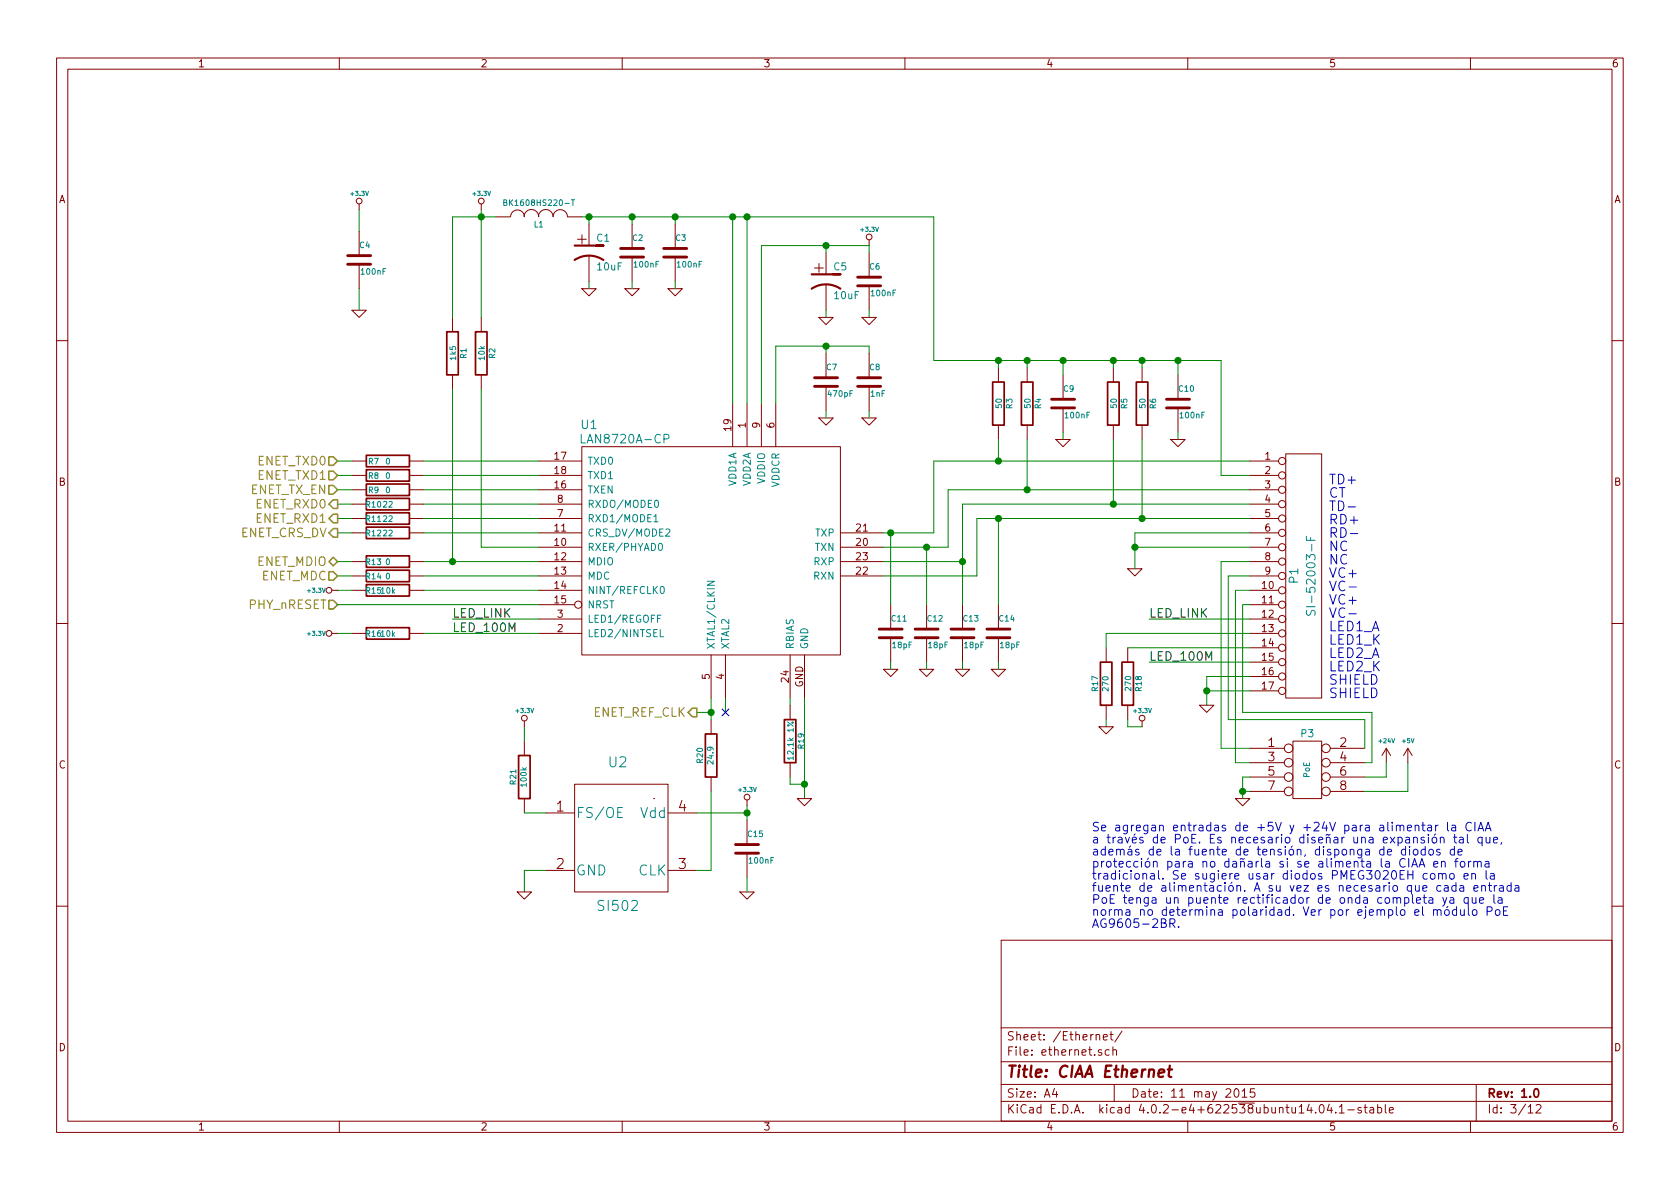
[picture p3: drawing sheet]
EESchema Schematic File Version 2
LIBS:ciaa-nxp-rescue
LIBS:power
LIBS:device
LIBS:transistors
LIBS:conn
LIBS:linear
LIBS:regul
LIBS:74xx
LIBS:cmos4000
LIBS:adc-dac
LIBS:memory
LIBS:xilinx
LIBS:microcontrollers
LIBS:dsp
LIBS:microchip
LIBS:analog_switches
LIBS:motorola
LIBS:texas
LIBS:intel
LIBS:audio
LIBS:interface
LIBS:digital-audio
LIBS:philips
LIBS:display
LIBS:cypress
LIBS:siliconi
LIBS:opto
LIBS:atmel
LIBS:contrib
LIBS:valves
LIBS:74LVC1G04GW
LIBS:amesser-ad
LIBS:amesser-cmos4000
LIBS:amesser-conn
LIBS:amesser-discrete
LIBS:amesser-linear
LIBS:amesser-power
LIBS:amesser-usb
LIBS:audio-vlsi
LIBS:bat54_c
LIBS:BLM15HG6015N1D
LIBS:g5v2
LIBS:lm2596
LIBS:mcu-nxp
LIBS:mcu-st
LIBS:MIC2025
LIBS:net-phy
LIBS:nsi50010yt1g
LIBS:PRTR5V0U2X
LIBS:regulators
LIBS:rs485_rs232_can
LIBS:s25fl032p0xmfi013
LIBS:SCHA5B0200
LIBS:Si50x
LIBS:Transil_diode
LIBS:w_device
LIBS:LPC4337JBD144
LIBS:IS42S16400F
LIBS:TXB0108
LIBS:FT2232H
LIBS:93CXX
LIBS:TJA1040
LIBS:tvs
LIBS:PBSS5240
LIBS:pbss5240xf
LIBS:sw_push
LIBS:mcp1416
LIBS:fqt13n06l
LIBS:ciaa-nxp-cache
EELAYER 25 0
EELAYER END
$Descr A4 11693 8268
encoding utf-8
Sheet 3 12
Title "CIAA Ethernet"
Date "11 may 2015"
Rev "1.0"
Comp ""
Comment1 ""
Comment2 ""
Comment3 ""
Comment4 ""
$EndDescr
$Comp
L LAN8720A-CP U1
U 1 1
P 5050 3750
F 0 "U1" H 4100 4550 60  0000 C CNN
F 1 "LAN8720A-CP" H 4350 4450 60  0000 C CNN
F 2 "" H 5050 3750 60  0000 C CNN
F 3 "" H 5050 3750 60  0000 C CNN
	1    5050 3750
	1    0    0    -1  
$EndComp
$Comp
L C-RESCUE-ciaa-nxp C7
U 1 1
P 5750 2650
F 0 "C7" H 5750 2750 40  0000 L CNN
F 1 "470pF" H 5756 2565 40  0000 L CNN
F 2 "~" H 5788 2500 30  0000 C CNN
F 3 "~" H 5750 2650 60  0000 C CNN
	1    5750 2650
	1    0    0    -1  
$EndComp
$Comp
L C-RESCUE-ciaa-nxp C8
U 1 1
P 6050 2650
F 0 "C8" H 6050 2750 40  0000 L CNN
F 1 "1nF" H 6056 2565 40  0000 L CNN
F 2 "~" H 6088 2500 30  0000 C CNN
F 3 "~" H 6050 2650 60  0000 C CNN
	1    6050 2650
	1    0    0    -1  
$EndComp
$Comp
L GND-RESCUE-ciaa-nxp #PWR063
U 1 1
P 6050 2900
F 0 "#PWR063" H 6050 2900 30  0001 C CNN
F 1 "GND" H 6050 2830 30  0001 C CNN
F 2 "" H 6050 2900 60  0000 C CNN
F 3 "" H 6050 2900 60  0000 C CNN
	1    6050 2900
	1    0    0    -1  
$EndComp
$Comp
L C-RESCUE-ciaa-nxp C6
U 1 1
P 6050 1950
F 0 "C6" H 6050 2050 40  0000 L CNN
F 1 "100nF" H 6056 1865 40  0000 L CNN
F 2 "~" H 6088 1800 30  0000 C CNN
F 3 "~" H 6050 1950 60  0000 C CNN
	1    6050 1950
	1    0    0    -1  
$EndComp
$Comp
L GND-RESCUE-ciaa-nxp #PWR064
U 1 1
P 5750 2900
F 0 "#PWR064" H 5750 2900 30  0001 C CNN
F 1 "GND" H 5750 2830 30  0001 C CNN
F 2 "" H 5750 2900 60  0000 C CNN
F 3 "" H 5750 2900 60  0000 C CNN
	1    5750 2900
	1    0    0    -1  
$EndComp
$Comp
L +3.3V-RESCUE-ciaa-nxp #PWR065
U 1 1
P 6050 1700
F 0 "#PWR065" H 6050 1660 30  0001 C CNN
F 1 "+3.3V" H 6050 1810 30  0000 C CNN
F 2 "" H 6050 1700 60  0000 C CNN
F 3 "" H 6050 1700 60  0000 C CNN
	1    6050 1700
	1    0    0    -1  
$EndComp
$Comp
L C-RESCUE-ciaa-nxp C2
U 1 1
P 4400 1750
F 0 "C2" H 4400 1850 40  0000 L CNN
F 1 "100nF" H 4406 1665 40  0000 L CNN
F 2 "~" H 4438 1600 30  0000 C CNN
F 3 "~" H 4400 1750 60  0000 C CNN
	1    4400 1750
	1    0    0    -1  
$EndComp
$Comp
L C-RESCUE-ciaa-nxp C3
U 1 1
P 4700 1750
F 0 "C3" H 4700 1850 40  0000 L CNN
F 1 "100nF" H 4706 1665 40  0000 L CNN
F 2 "~" H 4738 1600 30  0000 C CNN
F 3 "~" H 4700 1750 60  0000 C CNN
	1    4700 1750
	1    0    0    -1  
$EndComp
$Comp
L INDUCTOR L1
U 1 1
P 3750 1500
F 0 "L1" V 3700 1500 40  0000 C CNN
F 1 "BK1608HS220-T" V 3850 1500 40  0000 C CNN
F 2 "~" H 3750 1500 60  0000 C CNN
F 3 "~" H 3750 1500 60  0000 C CNN
	1    3750 1500
	0    -1   -1   0   
$EndComp
$Comp
L GND-RESCUE-ciaa-nxp #PWR066
U 1 1
P 6050 2200
F 0 "#PWR066" H 6050 2200 30  0001 C CNN
F 1 "GND" H 6050 2130 30  0001 C CNN
F 2 "" H 6050 2200 60  0000 C CNN
F 3 "" H 6050 2200 60  0000 C CNN
	1    6050 2200
	1    0    0    -1  
$EndComp
$Comp
L GND-RESCUE-ciaa-nxp #PWR067
U 1 1
P 5750 2200
F 0 "#PWR067" H 5750 2200 30  0001 C CNN
F 1 "GND" H 5750 2130 30  0001 C CNN
F 2 "" H 5750 2200 60  0000 C CNN
F 3 "" H 5750 2200 60  0000 C CNN
	1    5750 2200
	1    0    0    -1  
$EndComp
$Comp
L GND-RESCUE-ciaa-nxp #PWR068
U 1 1
P 4700 2000
F 0 "#PWR068" H 4700 2000 30  0001 C CNN
F 1 "GND" H 4700 1930 30  0001 C CNN
F 2 "" H 4700 2000 60  0000 C CNN
F 3 "" H 4700 2000 60  0000 C CNN
	1    4700 2000
	1    0    0    -1  
$EndComp
$Comp
L GND-RESCUE-ciaa-nxp #PWR069
U 1 1
P 4400 2000
F 0 "#PWR069" H 4400 2000 30  0001 C CNN
F 1 "GND" H 4400 1930 30  0001 C CNN
F 2 "" H 4400 2000 60  0000 C CNN
F 3 "" H 4400 2000 60  0000 C CNN
	1    4400 2000
	1    0    0    -1  
$EndComp
$Comp
L GND-RESCUE-ciaa-nxp #PWR070
U 1 1
P 4100 2000
F 0 "#PWR070" H 4100 2000 30  0001 C CNN
F 1 "GND" H 4100 1930 30  0001 C CNN
F 2 "" H 4100 2000 60  0000 C CNN
F 3 "" H 4100 2000 60  0000 C CNN
	1    4100 2000
	1    0    0    -1  
$EndComp
$Comp
L +3.3V-RESCUE-ciaa-nxp #PWR071
U 1 1
P 3350 1450
F 0 "#PWR071" H 3350 1410 30  0001 C CNN
F 1 "+3.3V" H 3350 1560 30  0000 C CNN
F 2 "" H 3350 1450 60  0000 C CNN
F 3 "" H 3350 1450 60  0000 C CNN
	1    3350 1450
	1    0    0    -1  
$EndComp
$Comp
L R-RESCUE-ciaa-nxp R2
U 1 1
P 3350 2450
F 0 "R2" V 3430 2450 40  0000 C CNN
F 1 "10k" V 3357 2451 40  0000 C CNN
F 2 "~" V 3280 2450 30  0000 C CNN
F 3 "~" H 3350 2450 30  0000 C CNN
	1    3350 2450
	1    0    0    -1  
$EndComp
$Comp
L R-RESCUE-ciaa-nxp R1
U 1 1
P 3150 2450
F 0 "R1" V 3230 2450 40  0000 C CNN
F 1 "1k5" V 3157 2451 40  0000 C CNN
F 2 "~" V 3080 2450 30  0000 C CNN
F 3 "~" H 3150 2450 30  0000 C CNN
	1    3150 2450
	1    0    0    -1  
$EndComp
$Comp
L R-RESCUE-ciaa-nxp R3
U 1 1
P 6950 2800
F 0 "R3" V 7030 2800 40  0000 C CNN
F 1 "50" V 6957 2801 40  0000 C CNN
F 2 "~" V 6880 2800 30  0000 C CNN
F 3 "~" H 6950 2800 30  0000 C CNN
	1    6950 2800
	1    0    0    -1  
$EndComp
$Comp
L R-RESCUE-ciaa-nxp R4
U 1 1
P 7150 2800
F 0 "R4" V 7230 2800 40  0000 C CNN
F 1 "50" V 7157 2801 40  0000 C CNN
F 2 "~" V 7080 2800 30  0000 C CNN
F 3 "~" H 7150 2800 30  0000 C CNN
	1    7150 2800
	1    0    0    -1  
$EndComp
$Comp
L C-RESCUE-ciaa-nxp C9
U 1 1
P 7400 2800
F 0 "C9" H 7400 2900 40  0000 L CNN
F 1 "100nF" H 7406 2715 40  0000 L CNN
F 2 "~" H 7438 2650 30  0000 C CNN
F 3 "~" H 7400 2800 60  0000 C CNN
	1    7400 2800
	1    0    0    -1  
$EndComp
$Comp
L GND-RESCUE-ciaa-nxp #PWR072
U 1 1
P 7400 3050
F 0 "#PWR072" H 7400 3050 30  0001 C CNN
F 1 "GND" H 7400 2980 30  0001 C CNN
F 2 "" H 7400 3050 60  0000 C CNN
F 3 "" H 7400 3050 60  0000 C CNN
	1    7400 3050
	1    0    0    -1  
$EndComp
$Comp
L R-RESCUE-ciaa-nxp R5
U 1 1
P 7750 2800
F 0 "R5" V 7830 2800 40  0000 C CNN
F 1 "50" V 7757 2801 40  0000 C CNN
F 2 "~" V 7680 2800 30  0000 C CNN
F 3 "~" H 7750 2800 30  0000 C CNN
	1    7750 2800
	1    0    0    -1  
$EndComp
$Comp
L R-RESCUE-ciaa-nxp R6
U 1 1
P 7950 2800
F 0 "R6" V 8030 2800 40  0000 C CNN
F 1 "50" V 7957 2801 40  0000 C CNN
F 2 "~" V 7880 2800 30  0000 C CNN
F 3 "~" H 7950 2800 30  0000 C CNN
	1    7950 2800
	1    0    0    -1  
$EndComp
$Comp
L C-RESCUE-ciaa-nxp C10
U 1 1
P 8200 2800
F 0 "C10" H 8200 2900 40  0000 L CNN
F 1 "100nF" H 8206 2715 40  0000 L CNN
F 2 "~" H 8238 2650 30  0000 C CNN
F 3 "~" H 8200 2800 60  0000 C CNN
	1    8200 2800
	1    0    0    -1  
$EndComp
$Comp
L GND-RESCUE-ciaa-nxp #PWR073
U 1 1
P 8200 3050
F 0 "#PWR073" H 8200 3050 30  0001 C CNN
F 1 "GND" H 8200 2980 30  0001 C CNN
F 2 "" H 8200 3050 60  0000 C CNN
F 3 "" H 8200 3050 60  0000 C CNN
	1    8200 3050
	1    0    0    -1  
$EndComp
$Comp
L C-RESCUE-ciaa-nxp C11
U 1 1
P 6200 4400
F 0 "C11" H 6200 4500 40  0000 L CNN
F 1 "18pF" H 6206 4315 40  0000 L CNN
F 2 "~" H 6238 4250 30  0000 C CNN
F 3 "~" H 6200 4400 60  0000 C CNN
	1    6200 4400
	1    0    0    -1  
$EndComp
$Comp
L GND-RESCUE-ciaa-nxp #PWR074
U 1 1
P 6200 4650
F 0 "#PWR074" H 6200 4650 30  0001 C CNN
F 1 "GND" H 6200 4580 30  0001 C CNN
F 2 "" H 6200 4650 60  0000 C CNN
F 3 "" H 6200 4650 60  0000 C CNN
	1    6200 4650
	1    0    0    -1  
$EndComp
$Comp
L C-RESCUE-ciaa-nxp C12
U 1 1
P 6450 4400
F 0 "C12" H 6450 4500 40  0000 L CNN
F 1 "18pF" H 6456 4315 40  0000 L CNN
F 2 "~" H 6488 4250 30  0000 C CNN
F 3 "~" H 6450 4400 60  0000 C CNN
	1    6450 4400
	1    0    0    -1  
$EndComp
$Comp
L GND-RESCUE-ciaa-nxp #PWR075
U 1 1
P 6450 4650
F 0 "#PWR075" H 6450 4650 30  0001 C CNN
F 1 "GND" H 6450 4580 30  0001 C CNN
F 2 "" H 6450 4650 60  0000 C CNN
F 3 "" H 6450 4650 60  0000 C CNN
	1    6450 4650
	1    0    0    -1  
$EndComp
$Comp
L C-RESCUE-ciaa-nxp C13
U 1 1
P 6700 4400
F 0 "C13" H 6700 4500 40  0000 L CNN
F 1 "18pF" H 6706 4315 40  0000 L CNN
F 2 "~" H 6738 4250 30  0000 C CNN
F 3 "~" H 6700 4400 60  0000 C CNN
	1    6700 4400
	1    0    0    -1  
$EndComp
$Comp
L GND-RESCUE-ciaa-nxp #PWR076
U 1 1
P 6700 4650
F 0 "#PWR076" H 6700 4650 30  0001 C CNN
F 1 "GND" H 6700 4580 30  0001 C CNN
F 2 "" H 6700 4650 60  0000 C CNN
F 3 "" H 6700 4650 60  0000 C CNN
	1    6700 4650
	1    0    0    -1  
$EndComp
$Comp
L C-RESCUE-ciaa-nxp C14
U 1 1
P 6950 4400
F 0 "C14" H 6950 4500 40  0000 L CNN
F 1 "18pF" H 6956 4315 40  0000 L CNN
F 2 "~" H 6988 4250 30  0000 C CNN
F 3 "~" H 6950 4400 60  0000 C CNN
	1    6950 4400
	1    0    0    -1  
$EndComp
$Comp
L GND-RESCUE-ciaa-nxp #PWR077
U 1 1
P 6950 4650
F 0 "#PWR077" H 6950 4650 30  0001 C CNN
F 1 "GND" H 6950 4580 30  0001 C CNN
F 2 "" H 6950 4650 60  0000 C CNN
F 3 "" H 6950 4650 60  0000 C CNN
	1    6950 4650
	1    0    0    -1  
$EndComp
Wire Wire Line
	5400 2800 5400 2400
Wire Wire Line
	5400 2400 6050 2400
Wire Wire Line
	6050 2400 6050 2450
Wire Wire Line
	5750 2450 5750 2400
Connection ~ 5750 2400
Wire Wire Line
	5750 2850 5750 2900
Wire Wire Line
	5300 1700 6050 1700
Wire Wire Line
	6050 1700 6050 1750
Wire Wire Line
	5750 1750 5750 1700
Connection ~ 5750 1700
Wire Wire Line
	5750 2200 5750 2150
Wire Wire Line
	5300 2800 5300 1700
Wire Wire Line
	5100 1500 5100 2800
Wire Wire Line
	4050 1500 6500 1500
Connection ~ 4700 1500
Connection ~ 4400 1500
Wire Wire Line
	5200 1500 5200 2800
Connection ~ 5100 1500
Wire Wire Line
	4700 1550 4700 1500
Wire Wire Line
	4400 1550 4400 1500
Wire Wire Line
	4100 1550 4100 1500
Connection ~ 4100 1500
Wire Wire Line
	4100 1950 4100 2000
Wire Wire Line
	4400 2000 4400 1950
Wire Wire Line
	4700 2000 4700 1950
Wire Wire Line
	6050 2200 6050 2150
Wire Wire Line
	6050 2900 6050 2850
Wire Wire Line
	3350 1450 3350 2200
Wire Wire Line
	3150 1500 3150 2200
Wire Wire Line
	3150 1500 3450 1500
Connection ~ 3350 1500
Wire Wire Line
	3350 2700 3350 3800
Wire Wire Line
	2950 3900 3750 3900
Wire Wire Line
	3150 3900 3150 2700
Wire Wire Line
	6500 3200 8700 3200
Wire Wire Line
	6500 3700 6500 3200
Wire Wire Line
	6150 3700 6500 3700
Wire Wire Line
	6150 3800 6600 3800
Wire Wire Line
	6600 3800 6600 3400
Wire Wire Line
	6600 3400 8700 3400
Wire Wire Line
	6150 3900 6700 3900
Wire Wire Line
	6150 4000 6800 4000
Wire Wire Line
	6800 4000 6800 3600
Wire Wire Line
	6800 3600 8700 3600
Wire Wire Line
	6500 1500 6500 2500
Wire Wire Line
	6500 2500 8500 2500
Connection ~ 5200 1500
Wire Wire Line
	6950 2500 6950 2550
Connection ~ 6950 2500
Wire Wire Line
	6950 3050 6950 3200
Connection ~ 6950 3200
Wire Wire Line
	7150 2500 7150 2550
Connection ~ 7150 2500
Wire Wire Line
	7150 3050 7150 3400
Connection ~ 7150 3400
Wire Wire Line
	7400 2600 7400 2500
Connection ~ 7400 2500
Wire Wire Line
	7400 3050 7400 3000
Wire Wire Line
	8200 2600 8200 2500
Connection ~ 8200 2500
Wire Wire Line
	7950 2550 7950 2500
Connection ~ 7950 2500
Wire Wire Line
	7750 2550 7750 2500
Connection ~ 7750 2500
Wire Wire Line
	7950 3050 7950 3600
Connection ~ 7950 3600
Wire Wire Line
	8200 3050 8200 3000
Wire Wire Line
	6200 4650 6200 4600
Wire Wire Line
	6450 4650 6450 4600
Wire Wire Line
	6700 4650 6700 4600
Wire Wire Line
	6950 4650 6950 4600
Wire Wire Line
	6200 4200 6200 3700
Connection ~ 6200 3700
Wire Wire Line
	6450 4200 6450 3800
Connection ~ 6450 3800
Wire Wire Line
	6950 4200 6950 3600
Connection ~ 6950 3600
$Comp
L GND-RESCUE-ciaa-nxp #PWR078
U 1 1
P 8400 4900
F 0 "#PWR078" H 8400 4900 30  0001 C CNN
F 1 "GND" H 8400 4830 30  0001 C CNN
F 2 "" H 8400 4900 60  0000 C CNN
F 3 "" H 8400 4900 60  0000 C CNN
	1    8400 4900
	1    0    0    -1  
$EndComp
Wire Wire Line
	8700 4300 8000 4300
Text Label 8000 4600 0    60   ~ 0
LED_100M
Text Label 8000 4300 0    60   ~ 0
LED_LINK
$Comp
L R-RESCUE-ciaa-nxp R17
U 1 1
P 7700 4750
F 0 "R17" V 7780 4750 40  0000 C CNN
F 1 "270" V 7707 4751 40  0000 C CNN
F 2 "~" V 7630 4750 30  0000 C CNN
F 3 "~" H 7700 4750 30  0000 C CNN
	1    7700 4750
	-1   0    0    1   
$EndComp
$Comp
L R-RESCUE-ciaa-nxp R18
U 1 1
P 7850 4750
F 0 "R18" V 7930 4750 40  0000 C CNN
F 1 "270" V 7857 4751 40  0000 C CNN
F 2 "~" V 7780 4750 30  0000 C CNN
F 3 "~" H 7850 4750 30  0000 C CNN
	1    7850 4750
	1    0    0    -1  
$EndComp
Wire Wire Line
	8700 4400 7700 4400
Wire Wire Line
	7700 4400 7700 4500
Wire Wire Line
	8000 4600 8700 4600
Wire Wire Line
	7700 5000 7700 5050
$Comp
L GND-RESCUE-ciaa-nxp #PWR079
U 1 1
P 7700 5050
F 0 "#PWR079" H 7700 5050 30  0001 C CNN
F 1 "GND" H 7700 4980 30  0001 C CNN
F 2 "" H 7700 5050 60  0000 C CNN
F 3 "" H 7700 5050 60  0000 C CNN
	1    7700 5050
	1    0    0    -1  
$EndComp
Wire Wire Line
	5600 4850 5600 5550
$Comp
L GND-RESCUE-ciaa-nxp #PWR080
U 1 1
P 5600 5550
F 0 "#PWR080" H 5600 5550 30  0001 C CNN
F 1 "GND" H 5600 5480 30  0001 C CNN
F 2 "" H 5600 5550 60  0000 C CNN
F 3 "" H 5600 5550 60  0000 C CNN
	1    5600 5550
	1    0    0    -1  
$EndComp
$Comp
L R-RESCUE-ciaa-nxp R19
U 1 1
P 5500 5150
F 0 "R19" V 5580 5150 40  0000 C CNN
F 1 "12.1k 1%" V 5507 5151 40  0000 C CNN
F 2 "~" V 5430 5150 30  0000 C CNN
F 3 "~" H 5500 5150 30  0000 C CNN
	1    5500 5150
	1    0    0    -1  
$EndComp
Wire Wire Line
	5500 4900 5500 4850
Wire Wire Line
	5500 5400 5500 5450
Wire Wire Line
	5500 5450 5600 5450
Connection ~ 5600 5450
$Comp
L C-RESCUE-ciaa-nxp C15
U 1 1
P 5200 5900
F 0 "C15" H 5200 6000 40  0000 L CNN
F 1 "100nF" H 5206 5815 40  0000 L CNN
F 2 "~" H 5238 5750 30  0000 C CNN
F 3 "~" H 5200 5900 60  0000 C CNN
	1    5200 5900
	1    0    0    -1  
$EndComp
Wire Wire Line
	2950 4400 3750 4400
Wire Wire Line
	3150 4300 3750 4300
Text Label 3150 4300 0    60   ~ 0
LED_LINK
Text Label 3150 4400 0    60   ~ 0
LED_100M
Text HLabel 2350 4200 0    60   Input ~ 0
PHY_nRESET
Wire Wire Line
	2350 4200 3750 4200
$Comp
L R-RESCUE-ciaa-nxp R7
U 1 1
P 2700 3200
F 0 "R7" V 2700 3300 40  0000 C CNN
F 1 "0" V 2700 3200 40  0000 C CNN
F 2 "~" V 2630 3200 30  0000 C CNN
F 3 "~" H 2700 3200 30  0000 C CNN
	1    2700 3200
	0    -1   -1   0   
$EndComp
$Comp
L R-RESCUE-ciaa-nxp R8
U 1 1
P 2700 3300
F 0 "R8" V 2700 3400 40  0000 C CNN
F 1 "0" V 2700 3300 40  0000 C CNN
F 2 "~" V 2630 3300 30  0000 C CNN
F 3 "~" H 2700 3300 30  0000 C CNN
	1    2700 3300
	0    -1   -1   0   
$EndComp
$Comp
L R-RESCUE-ciaa-nxp R9
U 1 1
P 2700 3400
F 0 "R9" V 2700 3500 40  0000 C CNN
F 1 "0" V 2700 3400 40  0000 C CNN
F 2 "~" V 2630 3400 30  0000 C CNN
F 3 "~" H 2700 3400 30  0000 C CNN
	1    2700 3400
	0    -1   -1   0   
$EndComp
$Comp
L R-RESCUE-ciaa-nxp R10
U 1 1
P 2700 3500
F 0 "R10" V 2700 3600 40  0000 C CNN
F 1 "22" V 2700 3500 40  0000 C CNN
F 2 "~" V 2630 3500 30  0000 C CNN
F 3 "~" H 2700 3500 30  0000 C CNN
	1    2700 3500
	0    -1   -1   0   
$EndComp
$Comp
L R-RESCUE-ciaa-nxp R11
U 1 1
P 2700 3600
F 0 "R11" V 2700 3700 40  0000 C CNN
F 1 "22" V 2700 3600 40  0000 C CNN
F 2 "~" V 2630 3600 30  0000 C CNN
F 3 "~" H 2700 3600 30  0000 C CNN
	1    2700 3600
	0    -1   -1   0   
$EndComp
$Comp
L R-RESCUE-ciaa-nxp R12
U 1 1
P 2700 3700
F 0 "R12" V 2700 3800 40  0000 C CNN
F 1 "22" V 2700 3700 40  0000 C CNN
F 2 "~" V 2630 3700 30  0000 C CNN
F 3 "~" H 2700 3700 30  0000 C CNN
	1    2700 3700
	0    -1   -1   0   
$EndComp
Wire Wire Line
	2950 3200 3750 3200
Wire Wire Line
	3750 3300 2950 3300
Wire Wire Line
	2950 3400 3750 3400
Wire Wire Line
	3750 3500 2950 3500
Wire Wire Line
	2950 3600 3750 3600
Wire Wire Line
	3750 3700 2950 3700
$Comp
L R-RESCUE-ciaa-nxp R13
U 1 1
P 2700 3900
F 0 "R13" V 2700 4000 40  0000 C CNN
F 1 "0" V 2700 3900 40  0000 C CNN
F 2 "~" V 2630 3900 30  0000 C CNN
F 3 "~" H 2700 3900 30  0000 C CNN
	1    2700 3900
	0    -1   -1   0   
$EndComp
$Comp
L R-RESCUE-ciaa-nxp R14
U 1 1
P 2700 4000
F 0 "R14" V 2700 4100 40  0000 C CNN
F 1 "0" V 2700 4000 40  0000 C CNN
F 2 "~" V 2630 4000 30  0000 C CNN
F 3 "~" H 2700 4000 30  0000 C CNN
	1    2700 4000
	0    -1   -1   0   
$EndComp
Connection ~ 3150 3900
Wire Wire Line
	2950 4000 3750 4000
Wire Wire Line
	2350 4000 2450 4000
Wire Wire Line
	2450 3900 2350 3900
Wire Wire Line
	2450 3700 2350 3700
Wire Wire Line
	2350 3600 2450 3600
Wire Wire Line
	2450 3500 2350 3500
Wire Wire Line
	2350 3400 2450 3400
Wire Wire Line
	2350 3300 2450 3300
Wire Wire Line
	2450 3200 2350 3200
Text HLabel 2350 3200 0    60   Input ~ 0
ENET_TXD0
Text HLabel 2350 3300 0    60   Input ~ 0
ENET_TXD1
Text HLabel 2350 3500 0    60   Output ~ 0
ENET_RXD0
Text HLabel 2350 3600 0    60   Output ~ 0
ENET_RXD1
Text HLabel 2350 3700 0    60   Output ~ 0
ENET_CRS_DV
Text HLabel 2350 3900 0    60   BiDi ~ 0
ENET_MDIO
Text HLabel 2350 4000 0    60   Input ~ 0
ENET_MDC
$Comp
L +3.3V-RESCUE-ciaa-nxp #PWR081
U 1 1
P 2500 1450
F 0 "#PWR081" H 2500 1410 30  0001 C CNN
F 1 "+3.3V" H 2500 1560 30  0000 C CNN
F 2 "" H 2500 1450 60  0000 C CNN
F 3 "" H 2500 1450 60  0000 C CNN
	1    2500 1450
	1    0    0    -1  
$EndComp
Wire Wire Line
	2500 1450 2500 1600
$Comp
L GND-RESCUE-ciaa-nxp #PWR082
U 1 1
P 2500 2150
F 0 "#PWR082" H 2500 2150 30  0001 C CNN
F 1 "GND" H 2500 2080 30  0001 C CNN
F 2 "" H 2500 2150 60  0000 C CNN
F 3 "" H 2500 2150 60  0000 C CNN
	1    2500 2150
	1    0    0    -1  
$EndComp
Wire Wire Line
	2500 2000 2500 2150
$Comp
L C-RESCUE-ciaa-nxp C4
U 1 1
P 2500 1800
F 0 "C4" H 2500 1900 40  0000 L CNN
F 1 "100nF" H 2506 1715 40  0000 L CNN
F 2 "~" H 2538 1650 30  0000 C CNN
F 3 "~" H 2500 1800 60  0000 C CNN
	1    2500 1800
	1    0    0    -1  
$EndComp
Text HLabel 2350 3400 0    60   Input ~ 0
ENET_TX_EN
Wire Wire Line
	2950 4100 3750 4100
$Comp
L Si50X U2
U 1 1
P 4300 5850
F 0 "U2" H 4300 6400 70  0000 C CNN
F 1 "SI502" H 4300 5400 70  0000 C CNN
F 2 "~" H 4300 5850 60  0000 C CNN
F 3 "~" H 4300 5850 60  0000 C CNN
	1    4300 5850
	1    0    0    -1  
$EndComp
Wire Wire Line
	5050 4850 5050 4950
NoConn ~ 5050 4950
Wire Wire Line
	4850 5650 5200 5650
Wire Wire Line
	5200 5600 5200 5700
Connection ~ 5200 5650
$Comp
L +3.3V-RESCUE-ciaa-nxp #PWR083
U 1 1
P 5200 5600
F 0 "#PWR083" H 5200 5560 30  0001 C CNN
F 1 "+3.3V" H 5200 5710 30  0000 C CNN
F 2 "" H 5200 5600 60  0000 C CNN
F 3 "" H 5200 5600 60  0000 C CNN
	1    5200 5600
	1    0    0    -1  
$EndComp
Wire Wire Line
	3800 6050 3650 6050
Wire Wire Line
	3650 6050 3650 6200
$Comp
L GND-RESCUE-ciaa-nxp #PWR084
U 1 1
P 3650 6200
F 0 "#PWR084" H 3650 6200 30  0001 C CNN
F 1 "GND" H 3650 6130 30  0001 C CNN
F 2 "" H 3650 6200 60  0000 C CNN
F 3 "" H 3650 6200 60  0000 C CNN
	1    3650 6200
	1    0    0    -1  
$EndComp
Wire Wire Line
	4950 6050 4850 6050
$Comp
L R-RESCUE-ciaa-nxp R20
U 1 1
P 4950 5250
F 0 "R20" V 5030 5250 40  0000 C CNN
F 1 "24.9" V 4957 5251 40  0000 C CNN
F 2 "~" V 4880 5250 30  0000 C CNN
F 3 "~" H 4950 5250 30  0000 C CNN
	1    4950 5250
	-1   0    0    1   
$EndComp
Wire Wire Line
	4950 4850 4950 5000
Wire Wire Line
	4950 5500 4950 6050
$Comp
L R-RESCUE-ciaa-nxp R15
U 1 1
P 2700 4100
F 0 "R15" V 2700 4200 40  0000 C CNN
F 1 "10k" V 2700 4100 40  0000 C CNN
F 2 "~" V 2630 4100 30  0000 C CNN
F 3 "~" H 2700 4100 30  0000 C CNN
	1    2700 4100
	0    -1   -1   0   
$EndComp
Wire Wire Line
	2350 4100 2450 4100
$Comp
L +3.3V-RESCUE-ciaa-nxp #PWR085
U 1 1
P 2350 4100
F 0 "#PWR085" H 2350 4060 30  0001 C CNN
F 1 "+3.3V" V 2350 4250 30  0000 C CNN
F 2 "" H 2350 4100 60  0000 C CNN
F 3 "" H 2350 4100 60  0000 C CNN
	1    2350 4100
	0    -1   -1   0   
$EndComp
$Comp
L R-RESCUE-ciaa-nxp R16
U 1 1
P 2700 4400
F 0 "R16" V 2700 4500 40  0000 C CNN
F 1 "10k" V 2700 4400 40  0000 C CNN
F 2 "~" V 2630 4400 30  0000 C CNN
F 3 "~" H 2700 4400 30  0000 C CNN
	1    2700 4400
	0    -1   -1   0   
$EndComp
Wire Wire Line
	2350 4400 2450 4400
$Comp
L +3.3V-RESCUE-ciaa-nxp #PWR086
U 1 1
P 2350 4400
F 0 "#PWR086" H 2350 4360 30  0001 C CNN
F 1 "+3.3V" V 2350 4550 30  0000 C CNN
F 2 "" H 2350 4400 60  0000 C CNN
F 3 "" H 2350 4400 60  0000 C CNN
	1    2350 4400
	0    -1   -1   0   
$EndComp
$Comp
L GND-RESCUE-ciaa-nxp #PWR087
U 1 1
P 5200 6200
F 0 "#PWR087" H 5200 6200 30  0001 C CNN
F 1 "GND" H 5200 6130 30  0001 C CNN
F 2 "" H 5200 6200 60  0000 C CNN
F 3 "" H 5200 6200 60  0000 C CNN
	1    5200 6200
	1    0    0    -1  
$EndComp
Wire Wire Line
	5200 6100 5200 6200
$Comp
L R-RESCUE-ciaa-nxp R21
U 1 1
P 3650 5400
F 0 "R21" V 3730 5400 40  0000 C CNN
F 1 "100k" V 3657 5401 40  0000 C CNN
F 2 "~" V 3580 5400 30  0000 C CNN
F 3 "~" H 3650 5400 30  0000 C CNN
	1    3650 5400
	-1   0    0    1   
$EndComp
Wire Wire Line
	3650 5650 3800 5650
Wire Wire Line
	3650 5150 3650 5050
$Comp
L +3.3V-RESCUE-ciaa-nxp #PWR088
U 1 1
P 3650 5050
F 0 "#PWR088" H 3650 5010 30  0001 C CNN
F 1 "+3.3V" H 3650 5160 30  0000 C CNN
F 2 "" H 3650 5050 60  0000 C CNN
F 3 "" H 3650 5050 60  0000 C CNN
	1    3650 5050
	1    0    0    -1  
$EndComp
Connection ~ 4950 4950
Wire Wire Line
	4950 4950 4850 4950
Text HLabel 4850 4950 0    60   Output ~ 0
ENET_REF_CLK
Wire Wire Line
	3350 3800 3750 3800
$Comp
L +3.3V-RESCUE-ciaa-nxp #PWR089
U 1 1
P 7950 5050
F 0 "#PWR089" H 7950 5010 30  0001 C CNN
F 1 "+3.3V" H 7950 5160 30  0000 C CNN
F 2 "" H 7950 5050 60  0000 C CNN
F 3 "" H 7950 5050 60  0000 C CNN
	1    7950 5050
	1    0    0    -1  
$EndComp
$Comp
L CP1-RESCUE-ciaa-nxp C5
U 1 1
P 5750 1950
F 0 "C5" H 5800 2050 50  0000 L CNN
F 1 "10uF" H 5800 1850 50  0000 L CNN
F 2 "~" H 5750 1950 60  0000 C CNN
F 3 "~" H 5750 1950 60  0000 C CNN
	1    5750 1950
	1    0    0    -1  
$EndComp
$Comp
L CP1-RESCUE-ciaa-nxp C1
U 1 1
P 4100 1750
F 0 "C1" H 4150 1850 50  0000 L CNN
F 1 "10uF" H 4150 1650 50  0000 L CNN
F 2 "~" H 4100 1750 60  0000 C CNN
F 3 "~" H 4100 1750 60  0000 C CNN
	1    4100 1750
	1    0    0    -1  
$EndComp
Wire Wire Line
	8700 3300 8500 3300
Wire Wire Line
	8500 3300 8500 2500
Wire Wire Line
	6700 3500 8700 3500
Wire Wire Line
	6700 3500 6700 4200
Wire Wire Line
	7750 3050 7750 3500
Connection ~ 7750 3500
Connection ~ 6700 3900
$Comp
L CONN_17 P1
U 1 1
P 9050 4000
F 0 "P1" V 9010 4000 60  0000 C CNN
F 1 "SI-52003-F" V 9130 4000 60  0000 C CNN
F 2 "~" H 9050 4000 60  0000 C CNN
F 3 "~" H 9050 4000 60  0000 C CNN
	1    9050 4000
	1    0    0    -1  
$EndComp
Wire Wire Line
	8700 4200 8650 4200
Wire Wire Line
	8650 4200 8650 4950
Wire Wire Line
	8600 4100 8700 4100
Wire Wire Line
	8700 4000 8550 4000
Wire Wire Line
	8500 3900 8700 3900
Wire Wire Line
	8400 4700 8400 4900
Wire Wire Line
	8400 4800 8700 4800
Wire Wire Line
	8700 4700 8400 4700
Connection ~ 8400 4800
Wire Wire Line
	7850 5050 7950 5050
Wire Wire Line
	7850 5050 7850 5000
Wire Wire Line
	8700 4500 7850 4500
Text Notes 9250 4850 0    67   ~ 0
TD+\nCT\nTD-\nRD+\nRD-\nNC\nNC\nVC+\nVC-\nVC+\nVC-\nLED1_A\nLED1_K\nLED2_A\nLED2_K\nSHIELD\nSHIELD
$Comp
L +5V #PWR090
U 1 1
P 9800 5300
F 0 "#PWR090" H 9800 5390 20  0001 C CNN
F 1 "+5V" H 9800 5450 30  0000 C CNN
F 2 "" H 9800 5300 60  0000 C CNN
F 3 "" H 9800 5300 60  0000 C CNN
	1    9800 5300
	1    0    0    -1  
$EndComp
$Comp
L +24V #PWR091
U 1 1
P 9650 5300
F 0 "#PWR091" H 9650 5250 20  0001 C CNN
F 1 "+24V" H 9650 5450 30  0000 C CNN
F 2 "" H 9650 5300 60  0000 C CNN
F 3 "" H 9650 5300 60  0000 C CNN
	1    9650 5300
	1    0    0    -1  
$EndComp
Text Notes 7600 6450 0    60   ~ 0
Se agregan entradas de +5V y +24V para alimentar la CIAA\na través de PoE. Es necesario diseñar una expansión tal que, \nademás de la fuente de tensión, disponga de diodos de \nprotección para no dañarla si se alimenta la CIAA en forma \ntradicional. Se sugiere usar diodos PMEG3020EH como en la \nfuente de alimentación. A su vez es necesario que cada entrada\nPoE tenga un puente rectificador de onda completa ya que la \nnorma no determina polaridad. Ver por ejemplo el módulo PoE\nAG9605-2BR.
$Comp
L GND-RESCUE-ciaa-nxp #PWR092
U 1 1
P 8650 5550
F 0 "#PWR092" H 8650 5550 30  0001 C CNN
F 1 "GND" H 8650 5480 30  0001 C CNN
F 2 "" H 8650 5550 60  0000 C CNN
F 3 "" H 8650 5550 60  0000 C CNN
	1    8650 5550
	1    0    0    -1  
$EndComp
Wire Wire Line
	8650 5400 8650 5550
$Comp
L CONN_4X2 P3
U 1 1
P 9100 5350
F 0 "P3" H 9100 5600 50  0000 C CNN
F 1 "PoE" V 9100 5350 40  0000 C CNN
F 2 "~" H 9100 5350 60  0000 C CNN
F 3 "~" H 9100 5350 60  0000 C CNN
	1    9100 5350
	1    0    0    -1  
$EndComp
Wire Wire Line
	8500 3900 8500 5200
Wire Wire Line
	8500 5200 8700 5200
Wire Wire Line
	9500 5000 9500 5200
Wire Wire Line
	9550 4950 9550 5300
Wire Wire Line
	9550 5300 9500 5300
Wire Wire Line
	8550 4000 8550 5000
Wire Wire Line
	8550 5000 9500 5000
Wire Wire Line
	8600 5300 8700 5300
Wire Wire Line
	8650 4950 9550 4950
Wire Wire Line
	8600 4100 8600 5300
Wire Wire Line
	8650 5400 8700 5400
Wire Wire Line
	9650 5300 9650 5400
Wire Wire Line
	9650 5400 9500 5400
Wire Wire Line
	9500 5500 9800 5500
Wire Wire Line
	9800 5500 9800 5300
Connection ~ 8650 5500
Wire Wire Line
	8650 5500 8700 5500
$Comp
L GND-RESCUE-ciaa-nxp #PWR093
U 1 1
P 7900 3950
F 0 "#PWR093" H 7900 3950 30  0001 C CNN
F 1 "GND" H 7900 3880 30  0001 C CNN
F 2 "" H 7900 3950 60  0000 C CNN
F 3 "" H 7900 3950 60  0000 C CNN
	1    7900 3950
	1    0    0    -1  
$EndComp
Wire Wire Line
	7900 3700 7900 3950
Wire Wire Line
	8700 3700 7900 3700
Wire Wire Line
	8700 3800 7900 3800
Connection ~ 7900 3800
$EndSCHEMATC
